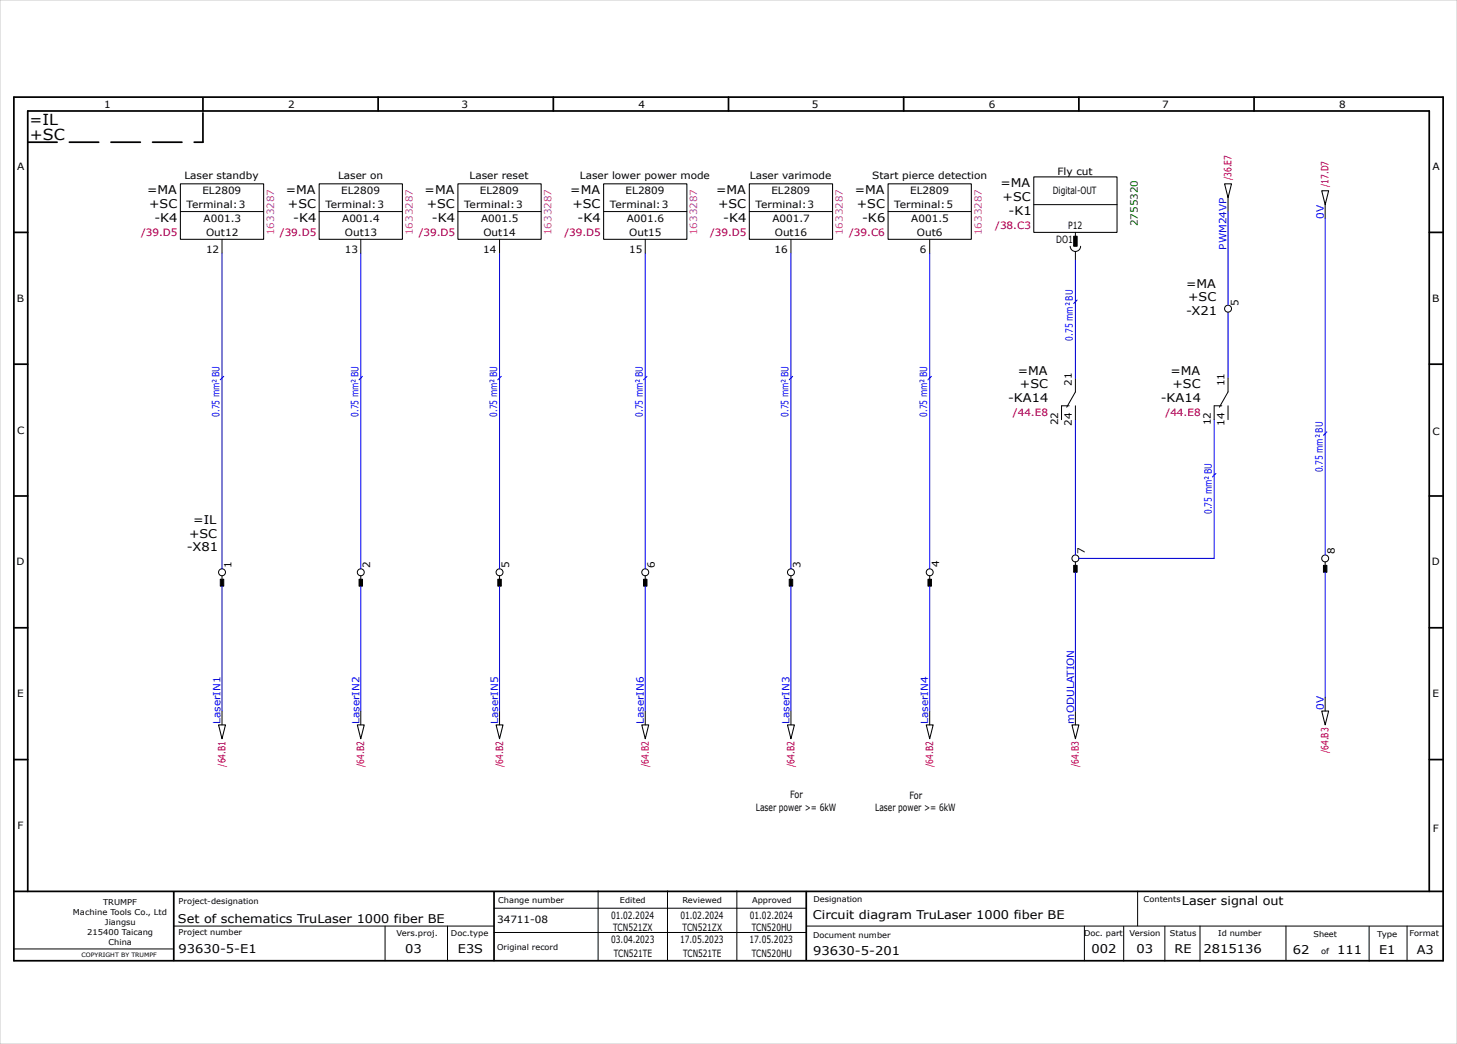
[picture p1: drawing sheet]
<svg xmlns="http://www.w3.org/2000/svg" width="420mm" height="301mm" viewBox="0 0 420 301" stroke-linecap="round" stroke-linejoin="round" font-family="sans-serif">
<g fill="none" stroke="#000" stroke-width=".5">
<path d="M4 28h412v249h-412zM58.5 28.2v3.8M109 28v4M159.5 28v4M210 28v4M260.5 28v4M311 28v4M361.5 28v4M4 67h4M412 67h4M4 105h4M412 105h4"/>
<path d="M4 143h4M412 143h4M4 181h4M412 181h4M4 219h4M412 219h4M4 257h412M8 257v-225h404v225M50.1 257.1v19.8M142.4 257.2v19.8M232.4 257.1v19.7"/>
</g>
<g fill="none" stroke="#000" stroke-width=".29">
<path d="M298 59h24M354 57v4M382 59v4M52 61h24M64 69v4M92 61h24M104 69v4M132 61h24M144 69v4M174 61h24M186 69v4M216 61h24"/>
<path d="M228 69v4M256 61h24M268 69v4M308.5 71a1.5 1.5 0 0 0 1.5 1.5 1.5 1.5 0 0 0 1.5-1.5M310 67v2M310 72.5v2.5M308.2 117h-2.2v4M310 109v4l-2.5 4.4M310 117v4M352.2 117h-2.2v4M354 109v4l-2.5 4.4M354 117v4"/>
<path d="M64 166v2M104 166v2M144 166v2M186 166v2M228 166v2M268 166v2M310 162v2M382 162v2M64 205v4M104 205v4M144 205v4M186 205v4"/>
<path d="M228 205v4M268 205v4M310 205v4M382 201v4M172.4 256.9v20M192.4 256.9v20M212.4 256.9v20M327.9 256.9v10M4.1 273.6h45.7M50.1 267h92.2M111 267v10M129 267v10"/>
<path d="M142.4 261.9h90M142.4 268.9h90M232.5 267h183.5M312.6 267v10M323.9 267.1v10M335.8 267.1v10M345.9 267v10.1M370.7 267v9.8M394.7 267.1v10M405.6 267v10"/>
<circle cx="354" cy="89" r="1"/>
<circle cx="64" cy="165" r="1"/>
<circle cx="104" cy="165" r="1"/>
<circle cx="144" cy="165" r="1"/>
<circle cx="186" cy="165" r="1"/>
<circle cx="228" cy="165" r="1"/>
<circle cx="268" cy="165" r="1"/>
<circle cx="310" cy="161" r="1"/>
<circle cx="382" cy="161" r="1"/>
</g>
<path d="M8 41h50.5M58.5 41v-8.8" fill="none" stroke="#000" stroke-width=".5" stroke-dasharray="8.5 3.5"/>
<path d="M0 0h420v301h-420z" fill="none" stroke="#c9c9c9" stroke-width=".29"/>
<g fill="#000" stroke="#000" stroke-width=".29">
<path d="M309.5 68.1h1v2.9h-1z" fill-rule="evenodd"/>
<path d="M63.5 167h1v2h-1z" fill-rule="evenodd"/>
<path d="M103.5 167h1v2h-1z" fill-rule="evenodd"/>
<path d="M143.5 167h1v2h-1z" fill-rule="evenodd"/>
<path d="M185.5 167h1v2h-1z" fill-rule="evenodd"/>
<path d="M227.5 167h1v2h-1z" fill-rule="evenodd"/>
<path d="M267.5 167h1v2h-1z" fill-rule="evenodd"/>
<path d="M309.5 163h1v2h-1z" fill-rule="evenodd"/>
<path d="M381.5 163h1v2h-1z" fill-rule="evenodd"/>
</g>
<g fill="none" stroke="#000" stroke-width=".3">
<path d="M52 53h24v16h-24zM92 53h24v16h-24zM132 53h24v16h-24zM174 53h24v16h-24zM216 53h24v16h-24zM256 53h24v16h-24zM298 51h24v16h-24zM353 53h2l-1 4zM381 55h2l-1 4zM63 209h2l-1 4zM103 209h2l-1 4zM143 209h2l-1 4z"/>
<path d="M185 209h2l-1 4zM227 209h2l-1 4zM267 209h2l-1 4zM309 209h2l-1 4zM381 205h2l-1 4z"/>
</g>
<g fill="none" stroke="#00f" stroke-width=".29">
<path d="M64 73v91M104 73v91M144 73v91M186 73v91M228 73v91M268 73v91M310 75v34M354 61v27M382 63v97M354 90v19M310 121v39M350 121v40h-39"/>
<path d="M64 169v36M104 169v36M144 169v36M186 169v36M228 169v36M268 169v36M310 165v40M382 165v36"/>
</g>
<path d="M310.5 86.5l-1 1M64.5 108.5l-1 1M104.5 108.5l-1 1M144.5 108.5l-1 1M186.5 108.5l-1 1M228.5 108.5l-1 1M268.5 108.5l-1 1M350.5 136.5l-1 1M382.5 124.5l-1 1" fill="none" stroke="#00f" stroke-width=".3"/>
<g font-size="4.4">
<text x="8.5" y="36">=IL</text>
<text x="8.6" y="40.5">+SC</text>
</g>
<g font-size="3.5">
<text x="42.4" y="56">=MA</text>
<text x="43" y="60">+SC</text>
<text x="82.4" y="56">=MA</text>
<text x="83" y="60">+SC</text>
<text x="122.4" y="56">=MA</text>
<text x="123" y="60">+SC</text>
<text x="164.4" y="56">=MA</text>
<text x="165" y="60">+SC</text>
<text x="206.4" y="56">=MA</text>
<text x="207" y="60">+SC</text>
<text x="246.4" y="56">=MA</text>
<text x="247" y="60">+SC</text>
<text x="288.4" y="54">=MA</text>
<text x="289" y="58">+SC</text>
<text x="44.5" y="64">-K4</text>
<text x="84.5" y="64">-K4</text>
<text x="124.5" y="64">-K4</text>
<text x="166.5" y="64">-K4</text>
<text x="208.5" y="64">-K4</text>
<text x="248.5" y="64">-K6</text>
<text x="290.7" y="62">-K1</text>
<text x="341.9" y="82.9">=MA</text>
<text x="342.5" y="86.9">+SC</text>
<text x="341.9" y="90.9">-X21</text>
<text x="293.4" y="108">=MA</text>
<text x="337.4" y="108">=MA</text>
<text x="294" y="112">+SC</text>
<text x="338" y="112">+SC</text>
<text x="290.6" y="116">-KA14</text>
<text x="334.6" y="116">-KA14</text>
<text x="54.5" y="155">+SC</text>
<text x="55.7" y="151">=IL</text>
<text x="53.9" y="159">-X81</text>
<text x="340.7" y="261">Laser signal out</text>
<text x="51.3" y="266">Set of schematics TruLaser 1000 fiber BE</text>
<text x="234.3" y="265">Circuit diagram TruLaser 1000 fiber BE</text>
<text x="51.5" y="274.7">93630-5-E1</text>
<text x="116.8" y="274.9">03</text>
<text x="132" y="274.9">E3S</text>
<text x="234.4" y="275.3">93630-5-201</text>
<text x="314.6" y="274.8">002</text>
<text x="327.6" y="274.9">03</text>
<text x="338.6" y="274.8">RE</text>
<text x="346.9" y="274.7">2815136</text>
<text x="372.7" y="275">62</text>
<text x="385.4" y="275">111</text>
<text x="397.6" y="275">E1</text>
<text x="408.4" y="275">A3</text>
</g>
<g font-size="2.9">
<text x="30" y="31">1</text>
<text x="83" y="31">2</text>
<text x="133.1" y="31">3</text>
<text x="184.1" y="31">4</text>
<text x="234.1" y="31">5</text>
<text x="285" y="31">6</text>
<text x="335" y="31">7</text>
<text x="386" y="31">8</text>
<text x="5" y="49">A</text>
<text x="53.1" y="51.5">Laser standby</text>
<text x="97.4" y="51.5">Laser on</text>
<text x="135.3" y="51.5">Laser reset</text>
<text x="167.1" y="51.5">Laser lower power mode</text>
<text x="216.2" y="51.5">Laser varimode</text>
<text x="251.4" y="51.5">Start pierce detection</text>
<text x="304.8" y="50.5">Fly cut</text>
<text x="413" y="49">A</text>
<text x="53.8" y="60">Terminal:3</text>
<text x="58.4" y="56">EL2809</text>
<text x="93.8" y="60">Terminal:3</text>
<text x="98.3" y="56">EL2809</text>
<text x="133.8" y="60">Terminal:3</text>
<text x="138.3" y="56">EL2809</text>
<text x="175.8" y="60">Terminal:3</text>
<text x="180.3" y="56">EL2809</text>
<text x="217.8" y="60">Terminal:3</text>
<text x="222.3" y="56">EL2809</text>
<text x="257.8" y="60">Terminal:5</text>
<text x="262.3" y="56">EL2809</text>
<text x="303.5" y="56">Digital-OUT</text>
<text x="58.7" y="64">A001.3</text>
<text x="98.7" y="64">A001.4</text>
<text x="138.7" y="64">A001.5</text>
<text x="180.7" y="64">A001.6</text>
<text x="222.7" y="64">A001.7</text>
<text x="262.7" y="64">A001.5</text>
<text x="307.9" y="66">P12</text>
<text x="59.4" y="68">Out12</text>
<text x="99.4" y="68">Out13</text>
<text x="139.4" y="68">Out14</text>
<text x="181.4" y="68">Out15</text>
<text x="223.3" y="68">Out16</text>
<text x="264.3" y="68">Out6</text>
<text x="304.4" y="70">DO1</text>
<text x="59.4" y="73">12</text>
<text x="99.4" y="73">13</text>
<text x="139.3" y="73">14</text>
<text x="181.4" y="73">15</text>
<text x="223.3" y="73">16</text>
<text x="265.2" y="73">6</text>
<text x="4.8" y="87">B</text>
<text x="357" y="88.2" transform="rotate(-90 357 88.2)">5</text>
<text x="412.8" y="87">B</text>
<text x="309" y="111.2" transform="rotate(-90 309 111.2)">21</text>
<text x="353" y="111.4" transform="rotate(-90 353 111.4)">11</text>
<text x="5" y="125">C</text>
<text x="305" y="122.6" transform="rotate(-90 305 122.6)">22</text>
<text x="309" y="122.7" transform="rotate(-90 309 122.7)">24</text>
<text x="349" y="122.6" transform="rotate(-90 349 122.6)">12</text>
<text x="353" y="122.7" transform="rotate(-90 353 122.7)">14</text>
<text x="413" y="125.5">C</text>
<text x="312.7" y="159.7" transform="rotate(-90 312.7 159.7)">7</text>
<text x="384.8" y="159.6" transform="rotate(-90 384.8 159.6)">8</text>
<text x="4.8" y="163">D</text>
<text x="66.8" y="163.9" transform="rotate(-90 66.8 163.9)">1</text>
<text x="106.7" y="163.7" transform="rotate(-90 106.7 163.7)">2</text>
<text x="146.7" y="163.7" transform="rotate(-90 146.7 163.7)">5</text>
<text x="188.7" y="163.7" transform="rotate(-90 188.7 163.7)">6</text>
<text x="230.7" y="163.7" transform="rotate(-90 230.7 163.7)">3</text>
<text x="270.7" y="163.6" transform="rotate(-90 270.7 163.6)">4</text>
<text x="412.7" y="163">D</text>
<text x="5" y="201">E</text>
<text x="413" y="201">E</text>
<text x="217.9" y="233.8">Laser power &gt;= 6kW</text>
<text x="227.7" y="230.2">For</text>
<text x="252.3" y="233.9">Laser power &gt;= 6kW</text>
<text x="262.1" y="230.3">For</text>
<text x="5.1" y="239">F</text>
<text x="413" y="240">F</text>
<text x="143.3" y="266">34711-08</text>
<text x="176.1" y="264.9">01.02.2024</text>
<text x="176.8" y="268.4">TCN521ZX</text>
<text x="196.1" y="264.9">01.02.2024</text>
<text x="196.8" y="268.4">TCN521ZX</text>
<text x="216.1" y="264.9">01.02.2024</text>
<text x="216.7" y="268.4">TCN520HU</text>
<text x="176.2" y="271.9">03.04.2023</text>
<text x="176.9" y="275.9">TCN521TE</text>
<text x="196" y="271.9">17.05.2023</text>
<text x="196.9" y="275.9">TCN521TE</text>
<text x="216" y="271.9">17.05.2023</text>
<text x="216.7" y="275.9">TCN520HU</text>
</g>
<g font-size="2.9" fill="#b60000">
<text x="355" y="51.9" transform="rotate(-90 355 51.9)">/36.E7</text>
<text x="383" y="53.9" transform="rotate(-90 383 53.9)">/17.D7</text>
<text x="286.9" y="66">/38.C3</text>
<text x="40.7" y="68">/39.D5</text>
<text x="80.7" y="68">/39.D5</text>
<text x="120.7" y="68">/39.D5</text>
<text x="162.7" y="68">/39.D5</text>
<text x="204.7" y="68">/39.D5</text>
<text x="244.8" y="68">/39.C6</text>
<text x="292" y="120">/44.E8</text>
<text x="336" y="120">/44.E8</text>
<text x="65" y="221.1" transform="rotate(-90 65 221.1)">/64.B1</text>
<text x="105" y="221.1" transform="rotate(-90 105 221.1)">/64.B2</text>
<text x="145" y="221.1" transform="rotate(-90 145 221.1)">/64.B2</text>
<text x="187" y="221.1" transform="rotate(-90 187 221.1)">/64.B2</text>
<text x="229" y="221.1" transform="rotate(-90 229 221.1)">/64.B2</text>
<text x="269" y="221.1" transform="rotate(-90 269 221.1)">/64.B2</text>
<text x="311" y="221.1" transform="rotate(-90 311 221.1)">/64.B3</text>
<text x="383" y="217.1" transform="rotate(-90 383 217.1)">/64.B3</text>
</g>
<text font-size="2.9" fill="#008000" x="328" y="65.2" transform="rotate(-90 328 65.2)">2755320</text>
<g font-size="2.9" fill="#00f">
<text x="381.6" y="63" transform="rotate(-90 381.6 63)">0V</text>
<text x="353.6" y="72" transform="rotate(-90 353.6 72)">PWM24VP</text>
<text x="309.3" y="98.2" transform="rotate(-90 309.3 98.2)">0.75 mm² BU</text>
<text x="63.3" y="120.2" transform="rotate(-90 63.3 120.2)">0.75 mm² BU</text>
<text x="103.3" y="120.2" transform="rotate(-90 103.3 120.2)">0.75 mm² BU</text>
<text x="143.3" y="120.2" transform="rotate(-90 143.3 120.2)">0.75 mm² BU</text>
<text x="185.3" y="120.2" transform="rotate(-90 185.3 120.2)">0.75 mm² BU</text>
<text x="227.3" y="120.2" transform="rotate(-90 227.3 120.2)">0.75 mm² BU</text>
<text x="267.3" y="120.2" transform="rotate(-90 267.3 120.2)">0.75 mm² BU</text>
<text x="381.3" y="136.2" transform="rotate(-90 381.3 136.2)">0.75 mm² BU</text>
<text x="349.3" y="148.2" transform="rotate(-90 349.3 148.2)">0.75 mm² BU</text>
<text x="63.6" y="208.7" transform="rotate(-90 63.6 208.7)">LaserIN1</text>
<text x="103.6" y="208.7" transform="rotate(-90 103.6 208.7)">LaserIN2</text>
<text x="143.6" y="208.7" transform="rotate(-90 143.6 208.7)">LaserIN5</text>
<text x="185.6" y="208.7" transform="rotate(-90 185.6 208.7)">LaserIN6</text>
<text x="227.6" y="208.7" transform="rotate(-90 227.6 208.7)">LaserIN3</text>
<text x="267.6" y="208.7" transform="rotate(-90 267.6 208.7)">LaserIN4</text>
<text x="309.6" y="208.6" transform="rotate(-90 309.6 208.6)">mODULATION</text>
<text x="381.6" y="204.6" transform="rotate(-90 381.6 204.6)">0V</text>
</g>
<g font-size="2.9" fill="#f0f">
<text x="79" y="67.8" transform="rotate(-90 79 67.8)">1633287</text>
<text x="119" y="67.8" transform="rotate(-90 119 67.8)">1633287</text>
<text x="159" y="67.8" transform="rotate(-90 159 67.8)">1633287</text>
<text x="201" y="67.8" transform="rotate(-90 201 67.8)">1633287</text>
<text x="243" y="67.8" transform="rotate(-90 243 67.8)">1633287</text>
<text x="283" y="67.8" transform="rotate(-90 283 67.8)">1633287</text>
</g>
<g font-size="2.3">
<text x="21" y="263.8">Machine Tools Co., Ltd</text>
<text x="29.7" y="260.8">TRUMPF</text>
<text x="51.5" y="260.7">Project-designation</text>
<text x="143.6" y="260.4">Change number</text>
<text x="178.7" y="260.4">Edited</text>
<text x="196.7" y="260.4">Reviewed</text>
<text x="216.8" y="260.4">Approved</text>
<text x="234.5" y="260.2">Designation</text>
<text x="329.7" y="260.1">Contents</text>
<text x="25.2" y="269.6">215400 Taicang</text>
<text x="30.3" y="266.7">Jiangsu</text>
<text x="51.5" y="269.7">Project number</text>
<text x="114.3" y="269.9">Vers.proj.</text>
<text x="130" y="269.9">Doc.type</text>
<text x="312.5" y="269.8">Doc. part</text>
<text x="325.6" y="269.9">Version</text>
<text x="337.3" y="269.8">Status</text>
<text x="351.2" y="269.8">Id number</text>
<text x="406.4" y="270">Format</text>
<text x="31.3" y="272.5">China</text>
<text x="143.3" y="273.9">Original record</text>
<text x="234.4" y="270.3">Document number</text>
<text x="378.6" y="270">Sheet</text>
<text x="380.8" y="275">of</text>
<text x="397" y="270">Type</text>
</g>
<text font-size="1.7" x="23.5" y="275.8">COPYRIGHT BY TRUMPF</text>
</svg>
